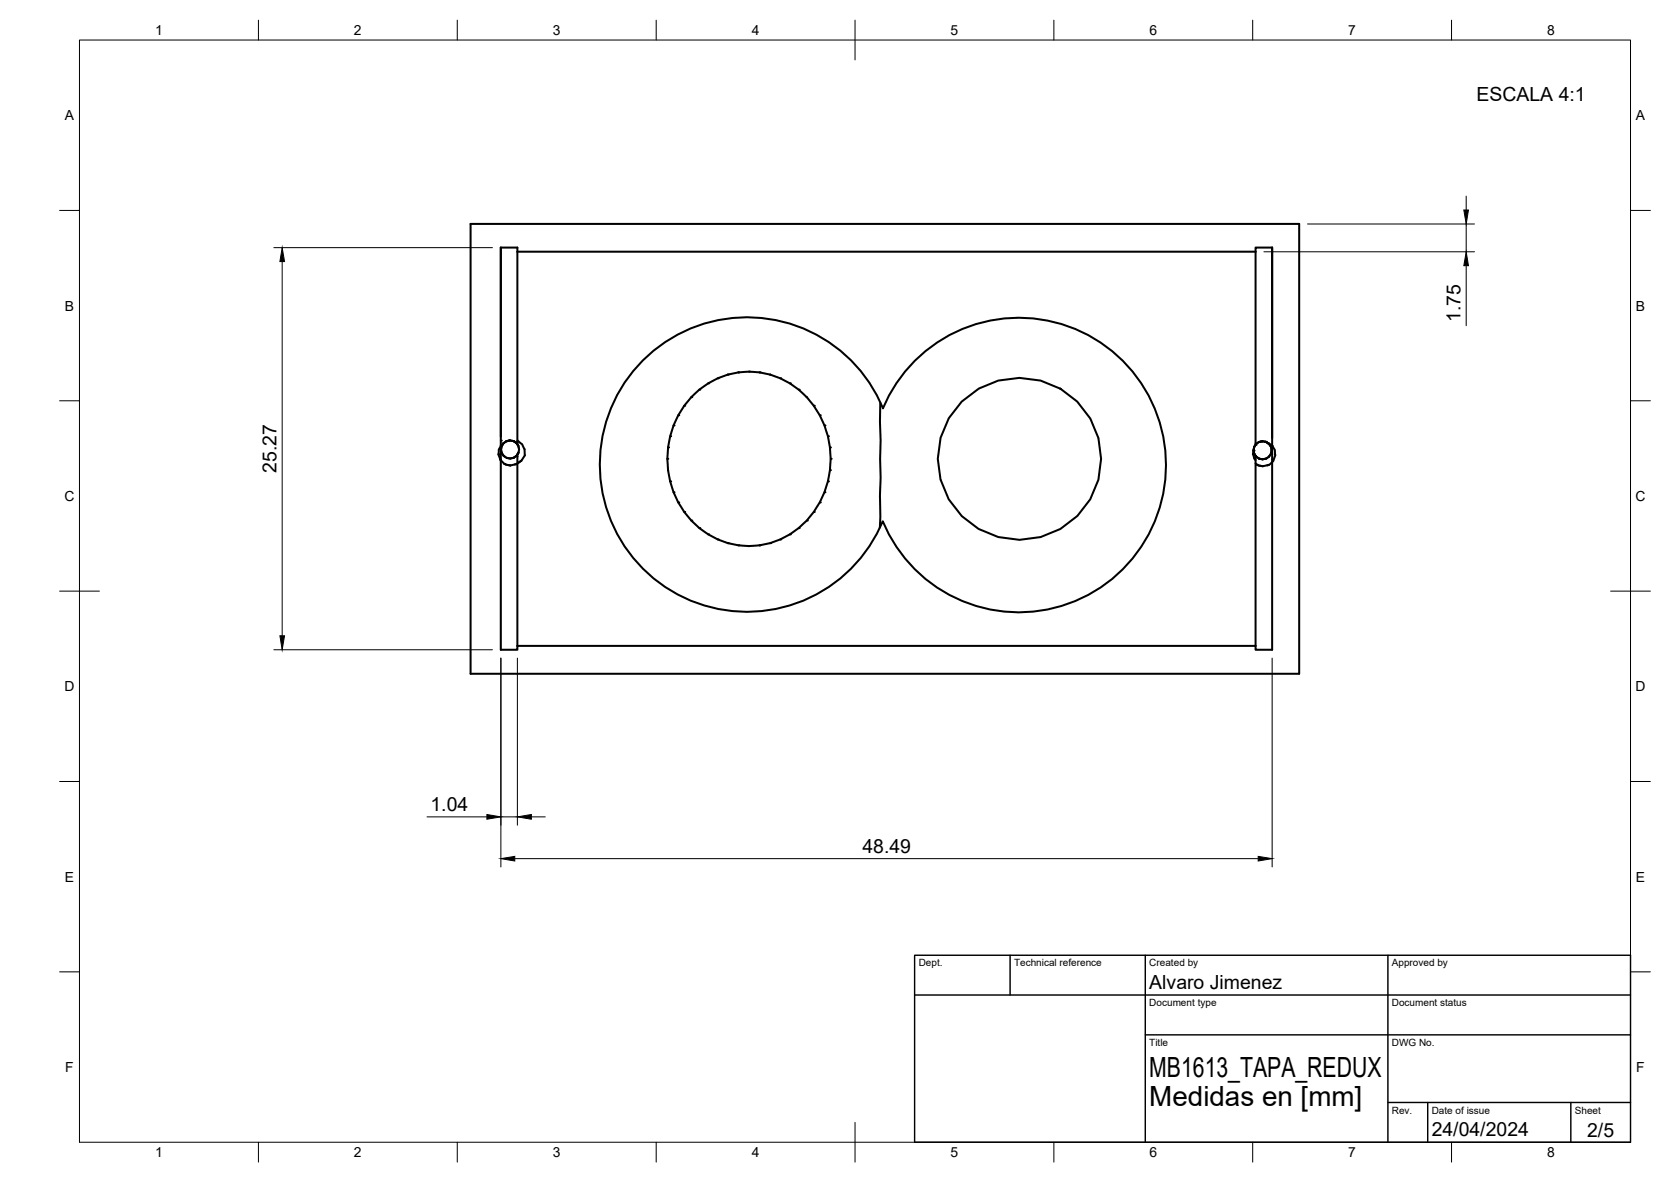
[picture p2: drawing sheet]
<svg xmlns="http://www.w3.org/2000/svg" width="420mm" height="297mm" viewBox="0 0 420 297" stroke-linecap="round" stroke-linejoin="round" font-family="sans-serif">
<!-- layer: Visible -->
<g fill="none" stroke="#000" stroke-width=".51">
<path d="M118.3 56.3h208.4v113h-208.4zM125.9 62.2v50.8M125.9 62.2h4.2v1.1M125.9 62.2v47.6M130.1 63.3v48.4M130.1 63.3h185.6M315.7 63.3v48.5l-.3 .5M319.9 62.2l.1 49.9a3 3 0 0 1 .7 2.3l-.5 1.4-.3 .3M319.9 62.2v47.8M319.9 62.2h-4.2v1.1M161.6 90.6a37 37 0 0 1 60.4 12 37 37 0 0 1 56.8-15.1 37 37 0 0 1-.1 58.7 37 37 0 0 1-56.7-15.2 37 37 0 0 1-54.8 16.5 37 37 0 0 1-5.6-56.9zM202.8 99.8a19.7 19.7 0 0 0-31.5 3.4 22.7 22.7 0 0 0-3.3 15"/>
<path d="M202.8 99.8h.1M202.9 99.8a22.8 22.8 0 0 1-4.3 34.5 19.3 19.3 0 0 1-10.3 2.9M125.8 115.5h.1M125.8 115.5l.1 .1M125.9 115.7a2.94 2.94 0 0 0 4.2 .8M125.9 115.6v47.7h4.2v-1M125.9 114v1.4M125.9 113v1M125.9 113h.1M125.9 114h.1M125.9 115.4v.2M126 113l.1 .6"/>
<path d="M126.1 112.1a2.24 2.24 0 0 0 1.3 3M126.1 112.1h.1M126.2 113.8l.5 .8M126.4 111.7h.1M126.5 111.6l-.6 .5a2.7 2.7 0 0 0-.2 3.1l.1 .3M126.5 111.6l-.4 .5-.1 .9M126.5 111.6l-.2 .2M126.6 111.4l-.1 .2zM126.6 111.4h.1M126.7 114.6h.1M126.7 114.6l.4 .3M127.3 110.9l-.7 .5"/>
<path d="M127.3 110.9l.9-.2 .9 .1 .5 .4M127.4 110.9h-.1M127.4 115v.1M127.4 115.1h.1M127.5 116.8l.8 .2M128.1 110.7l-.7 .2M128.1 110.7l.7 .1M128.1 110.7l-.3 .1M128.8 110.8h.2M128.9 110.8l.9 .5 .3 .4-.5-.5 .5 .2M128.9 110.8h.2M129.1 115l-.8 .2-.9-.1"/>
<path d="M129.2 115l-.9 .2-.9-.1M129.6 114.8l-.4 .2M129.9 114.5l-.7 .5M129.9 116.6l-.5 .1M129.9 114.5h.1M130.1 114.8v47.5M130.1 114.2v.5M130.1 110.8h.2a3.2 3.2 0 0 1 1.6 2.1v1.6a3.5 3.5 0 0 1-1.8 2M130.1 114.2l-.2 .3M130.1 114.7h.1M130.3 113.8l-.2 .4 .2-.3M130.3 112l-.2-.3 .4 1.2"/>
<path d="M130.4 113.8h-.1M130.4 112.3l.1 .6M130.4 113.6v.2M130.5 112.9l-.1 .9M131.1 115.7l-1 .8M168 118.2a21.2 21.2 0 0 0 20.3 19M168 118.2h.1M221.3 101.2l.1 18.8-.2 12.6M241.8 100.9a20.4 20.4 0 0 1 30.7 1.9 20.4 20.4 0 0 1-5.9 30.1 20.4 20.4 0 0 1-26.4-5.1 20.4 20.4 0 0 1 1.6-26.9zM315.2 113.2l-.2 1 .4 1.1 .3 .3v46.7M315.2 113.2l.2 .9 .3 .4-.3-.4M315.2 113.2l.1 .6"/>
<path d="M315.3 112.7l-.1 .5M315.3 112.4l-.1 .8M315.3 112.3l-.1 .8M315.3 112.3h.1M315.4 112.3h-.1M315.6 112l-.2 .3M315.7 114.5l.2 .3zM315.7 115v.6M315.7 114.5v.5M315.7 111.4v.1M315.7 115h.1M315.8 111.6l-.4 .6"/>
<path d="M315.8 111.6h.1M315.9 114.8l.7 .5M315.9 114.8l.6 .4M316.5 111.1l-.7 .5M316.6 115.3l.9 .1M316.6 115.3h.1M316.7 115.3l.8 .1M316.7 117l.8 .2M317 111l.4-.1-.8 .2M317.3 110.9l.9 .1M318.1 111h.2M318.3 111v.1"/>
<path d="M318.3 111.1l.8 .4a2.36 2.36 0 0 1 .5 2.5M318.3 111.1l.7 .4-.2-.1M318.3 115.2l-.8 .2M318.4 115.2l-.9 .2M318.8 115l-.4 .2M318.8 111.4l1.1 .6M318.8 111.4l-.5-.4-.9-.1-.8 .2-.8 .5M319.1 111.5l.5 .8M319.1 116.8l-.5 .1M319.1 114.7l-.7 .5M319.5 114.1l-.4 .6M319.6 114l-.5 .7"/>
<path d="M319.6 112.5l.1 .6-.1 .9M319.9 116.1v47.2h-4.2v-1M319.9 116.1a3.3 3.3 0 0 1-3.9 .7l-.3-.4M319.9 115.5v.6M319.9 113.1v1M319.9 114.1v1.3M319.9 112.1v1M319.9 112.1h.1M319.9 113.1h.1M319.9 114.1h.1M188.3 137.2h.1M130.1 162.3h185.6"/>
</g>
<g fill="#000">
<circle cx="173.8" cy="99.8" r=".25"/>
<circle cx="175.8" cy="97.9" r=".25"/>
<circle cx="178.1" cy="96.3" r=".25"/>
<circle cx="180.5" cy="95.1" r=".25"/>
<circle cx="183" cy="94.1" r=".25"/>
<circle cx="185.7" cy="93.6" r=".25"/>
<circle cx="188.3" cy="93.4" r=".25"/>
<circle cx="191" cy="93.6" r=".25"/>
<circle cx="196.2" cy="95.1" r=".25"/>
<circle cx="198.6" cy="96.3" r=".25"/>
<circle cx="200.8" cy="97.9" r=".25"/>
<circle cx="125.3" cy="114.2" r=".25"/>
<circle cx="125.9" cy="110.7" r=".25"/>
<circle cx="126.8" cy="116.6" r=".25"/>
<circle cx="127.3" cy="110.9" r=".25"/>
<circle cx="129.1" cy="110.8" r=".25"/>
<circle cx="167.8" cy="115.3" r=".25"/>
<circle cx="168" cy="112.4" r=".25"/>
<circle cx="168.5" cy="109.6" r=".25"/>
<circle cx="169.4" cy="106.9" r=".25"/>
<circle cx="170.5" cy="104.4" r=".25"/>
<circle cx="172" cy="102" r=".25"/>
<circle cx="204.6" cy="102" r=".25"/>
<circle cx="206.1" cy="104.4" r=".25"/>
<circle cx="207.3" cy="106.9" r=".25"/>
<circle cx="208.2" cy="109.6" r=".25"/>
<circle cx="208.7" cy="112.4" r=".25"/>
<circle cx="208.7" cy="118.2" r=".25"/>
<circle cx="208.9" cy="115.3" r=".25"/>
<circle cx="315.2" cy="113.2" r=".25"/>
<circle cx="315.7" cy="111.8" r=".25"/>
<circle cx="316" cy="116.8" r=".25"/>
<circle cx="316.6" cy="111.1" r=".25"/>
<circle cx="318.3" cy="111" r=".25"/>
<circle cx="168.5" cy="121" r=".25"/>
<circle cx="169.4" cy="123.7" r=".25"/>
<circle cx="170.5" cy="126.3" r=".25"/>
<circle cx="172" cy="128.7" r=".25"/>
<circle cx="173.8" cy="130.8" r=".25"/>
<circle cx="175.8" cy="132.7" r=".25"/>
<circle cx="178.1" cy="134.3" r=".25"/>
<circle cx="180.5" cy="135.6" r=".25"/>
<circle cx="183" cy="136.5" r=".25"/>
<circle cx="185.7" cy="137" r=".25"/>
<circle cx="191" cy="137" r=".25"/>
<circle cx="193.7" cy="136.5" r=".25"/>
<circle cx="196.2" cy="135.6" r=".25"/>
<circle cx="198.6" cy="134.3" r=".25"/>
<circle cx="200.8" cy="132.7" r=".25"/>
<circle cx="202.9" cy="130.8" r=".25"/>
<circle cx="204.6" cy="128.7" r=".25"/>
<circle cx="206.1" cy="126.3" r=".25"/>
<circle cx="207.3" cy="123.7" r=".25"/>
<circle cx="208.2" cy="121" r=".25"/>
</g>
<!-- layer: BORDER -->
<g fill="none" stroke="#000" stroke-width=".25">
<path d="M20 10.1h390v276.9h-390zM65 5.1v5M115 5.1v5M165 5.1v5M215 5.1v10M265 5.1v5M315 5.1v5M365 5.1v5M15 52.9h5M410 52.9h5M15 100.7h5M410 100.7h5"/>
<path d="M15 148.6h10M405 148.6h10M15 196.4h5M410 196.4h5M15 244.2h5M410 244.2h5M65 287v5M115 287v5M165 287v5M215 282.1v9.9M265 287v5M315 287v5"/>
<path d="M365 287v5"/>
</g>
<!-- layer: TITLEBLOCK -->
<path d="M230 240.1h180v46.9h-180zM230 250h180M254 240.1v9.9M288 240.1v46.9M349 240.1v46.9M288 260.1h122M349 277.1h61M359 277.1v9.9M395 277.1v9.9" fill="none" stroke="#000" stroke-width=".36"/>
<!-- layer: FD_Dimensions -->
<g fill="none" stroke="#000" stroke-width=".25">
<path d="M328.8 56.3h42M368.7 49.3v3.5M368.7 56.3v7M68.9 62.2h54.9M71 65.7v94.1M317.8 63.3h53M368.7 66.8v15.1M68.9 163.3h54.9M125.9 165.4v52.5M130.1 165.4v42M319.9 165.4v52.5M107.4 205.3h15"/>
<path d="M125.9 205.3h4.2M129.4 215.8h187M133.6 205.3h3.5"/>
</g>
<path d="M368.1 52.8h1.1l-.5 3.5zM71 62.2l.5 3.5h-1.1zM368.7 63.3l.5 3.5h-1.1zM70.4 159.8h1.1l-.5 3.5zM122.4 204.7l3.5 .6-3.5 .6zM125.9 215.8l3.5-.6v1.2zM130.1 205.3l3.5-.6v1.2zM316.4 215.2l3.5 .6-3.5 .6z" fill="#000" stroke="#000" stroke-width=".25"/>
<g font-size="7">
<text x="289" y="270.6">MB1613_TAPA_REDUX</text>
<text x="289" y="278.1">Medidas en [mm]</text>
</g>
<g font-size="4.9">
<text x="371.3" y="25.3">ESCALA 4:1</text>
<text x="367.2" y="81" transform="rotate(-90 367.2 81)">1.75</text>
<text x="69.5" y="118.8" transform="rotate(-90 69.5 118.8)">25.27</text>
<text x="108.2" y="203.8">1.04</text>
<text x="216.9" y="214.3">48.49</text>
<text x="289" y="248.5">Alvaro Jimenez</text>
<text x="360" y="285.5">24/04/2024</text>
<text x="399.1" y="285.7">2/5</text>
</g>
<g font-size="3.5">
<text x="39" y="8.8">1</text>
<text x="89" y="8.8">2</text>
<text x="139" y="8.8">3</text>
<text x="189" y="8.8">4</text>
<text x="239" y="8.8">5</text>
<text x="289" y="8.8">6</text>
<text x="339" y="8.8">7</text>
<text x="389" y="8.8">8</text>
<text x="16.3" y="30.2">A</text>
<text x="411.3" y="30.2">A</text>
<text x="16.3" y="78">B</text>
<text x="411.3" y="78">B</text>
<text x="16.2" y="125.9">C</text>
<text x="411.2" y="125.9">C</text>
<text x="16.2" y="173.7">D</text>
<text x="411.2" y="173.7">D</text>
<text x="16.3" y="221.6">E</text>
<text x="411.3" y="221.6">E</text>
<text x="16.4" y="269.4">F</text>
<text x="411.4" y="269.4">F</text>
<text x="39" y="290.8">1</text>
<text x="89" y="290.8">2</text>
<text x="139" y="290.8">3</text>
<text x="189" y="290.8">4</text>
<text x="239" y="290.8">5</text>
<text x="289" y="290.8">6</text>
<text x="339" y="290.8">7</text>
<text x="389" y="290.8">8</text>
</g>
<g font-size="2.5">
<text x="231" y="242.9">Dept.</text>
<text x="255" y="242.9">Technical reference</text>
<text x="289" y="242.9">Created by</text>
<text x="350" y="242.9">Approved by</text>
<text x="289" y="252.8">Document type</text>
<text x="350" y="252.8">Document status</text>
<text x="289" y="262.9">Title</text>
<text x="350" y="262.9">DWG No.</text>
<text x="350" y="279.9">Rev.</text>
<text x="360" y="279.9">Date of issue</text>
<text x="396" y="279.9">Sheet</text>
</g>
</svg>
